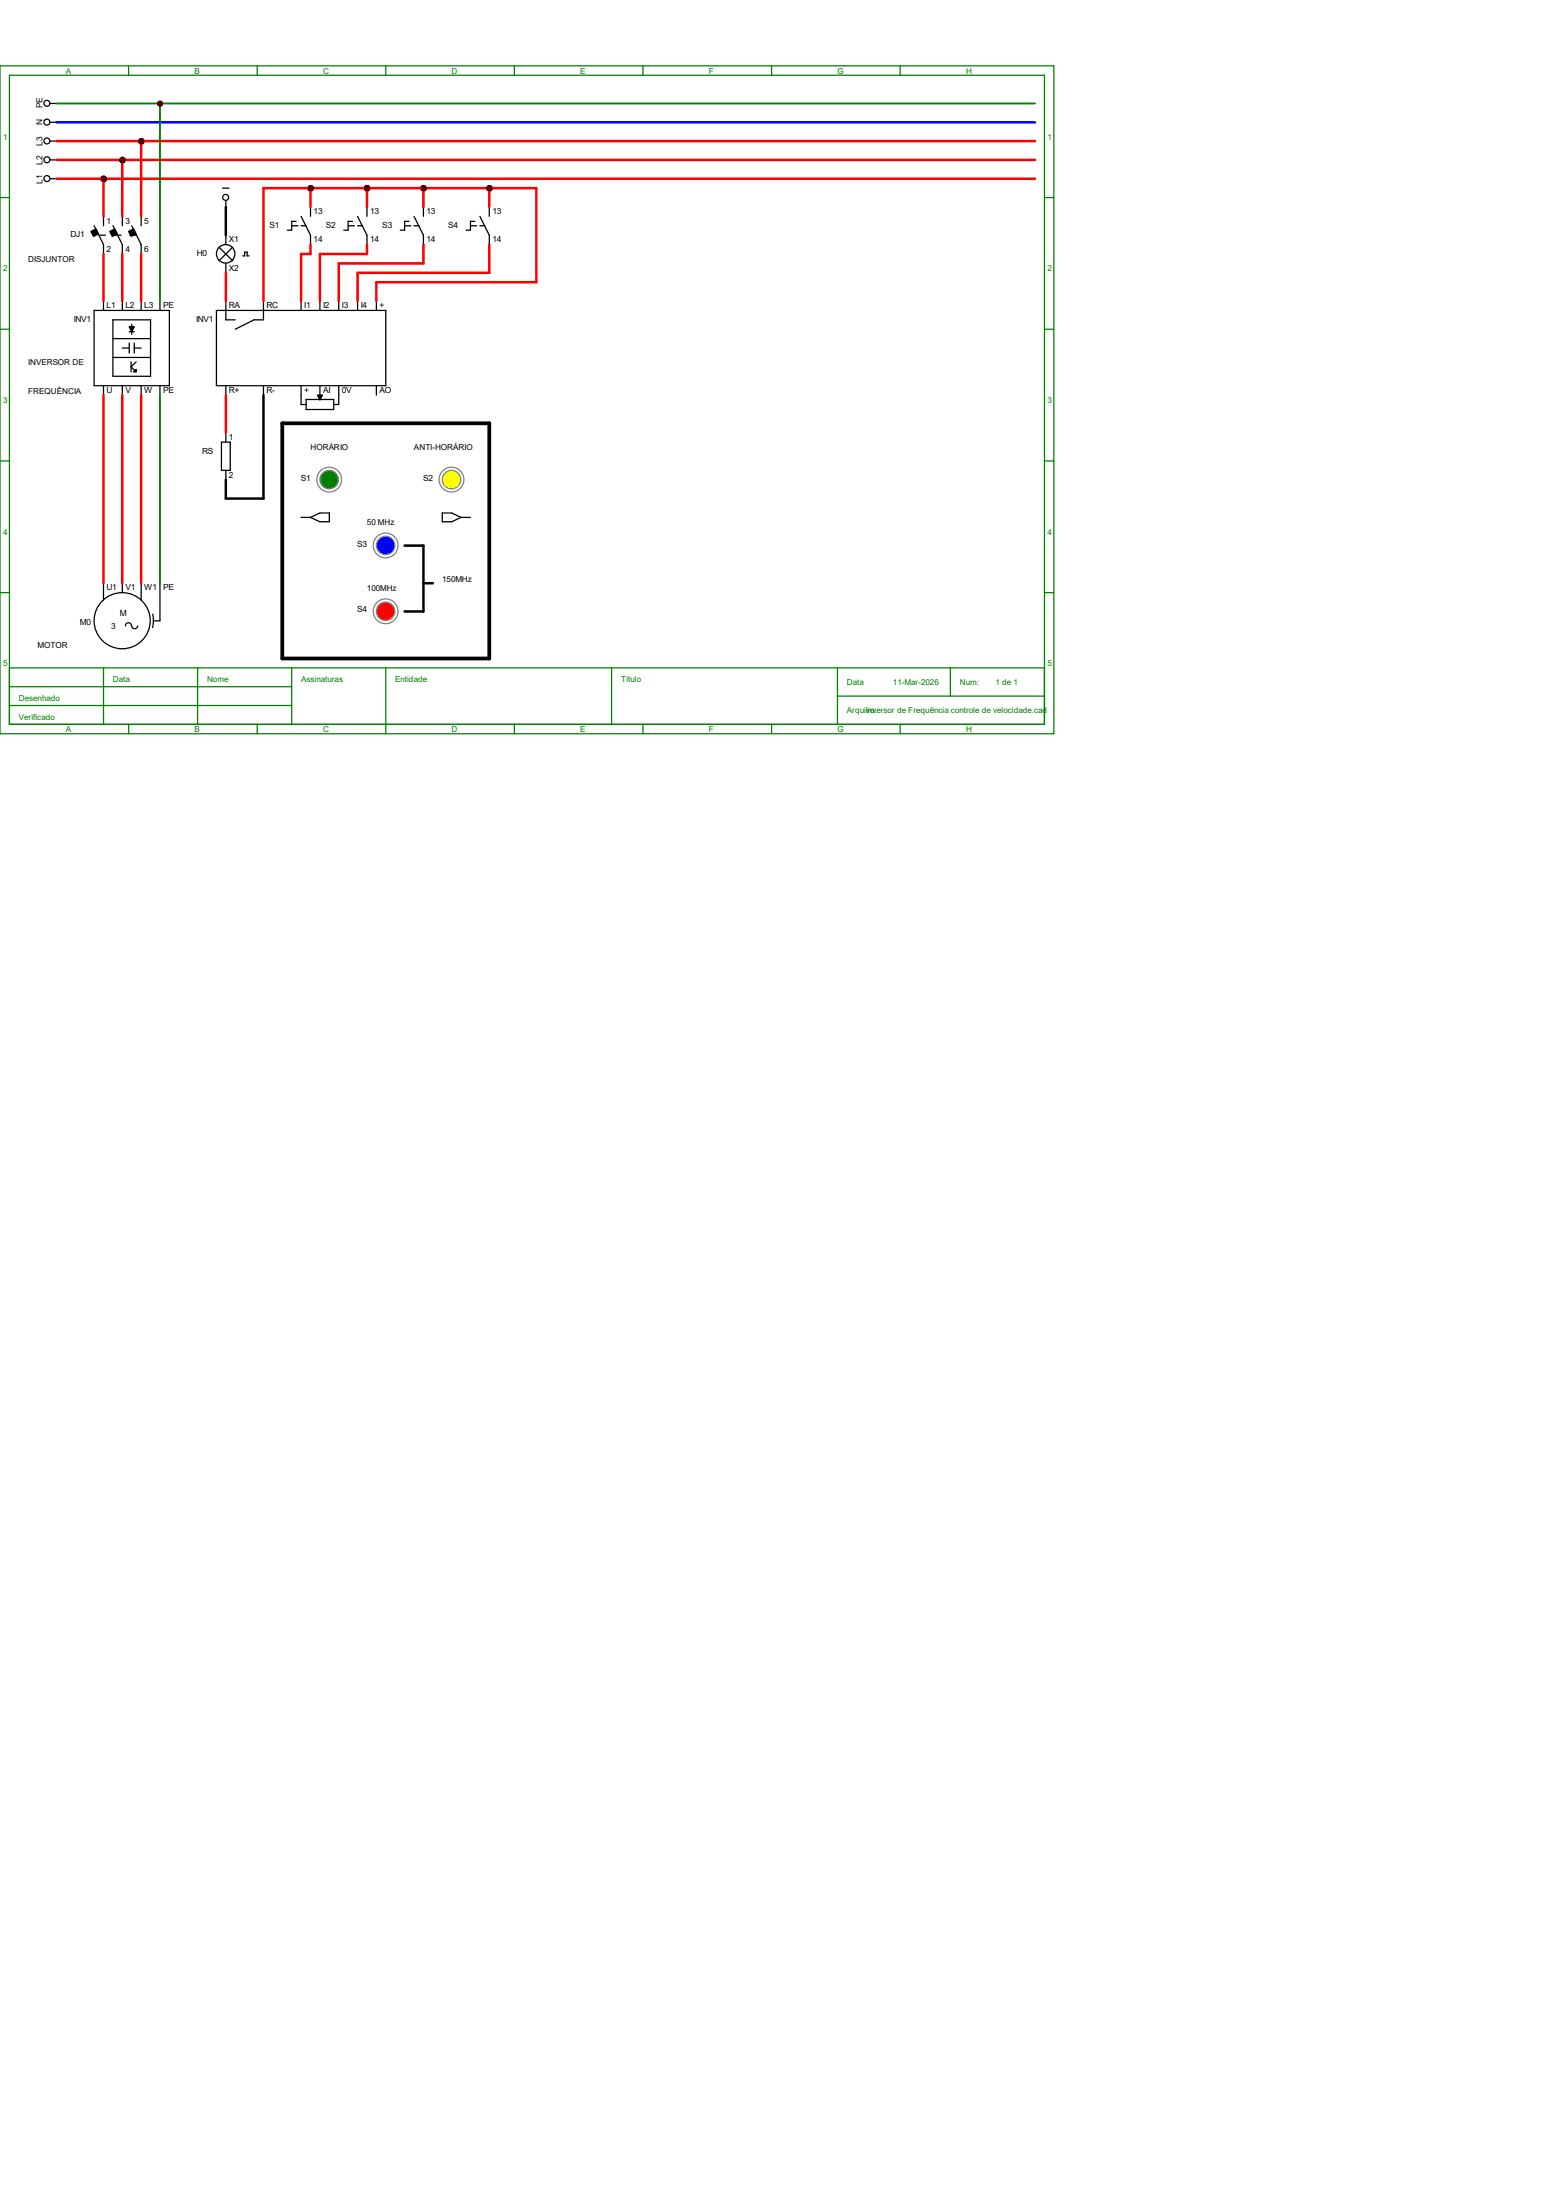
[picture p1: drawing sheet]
<svg xmlns="http://www.w3.org/2000/svg" width="210mm" height="297mm" viewBox="0 0 210 297" stroke-linecap="round" stroke-linejoin="round" font-family="sans-serif">
<g fill="none" stroke="#008000" stroke-width=".17">
<path d="M0 8.9h142.2v90.2h-142.2zM1.3 10.2h139.7v87.6h-139.7zM17.4 8.9v1.3M34.7 8.9v1.3M52.1 8.9v1.3M69.4 8.9v1.3M86.8 8.9v1.3M104.1 8.9v1.3M121.5 8.9v1.3M0 26.7h1.3M141 26.7h1.2M0 44.4h1.3"/>
<path d="M141 44.4h1.2M0 62.2h1.3M141 62.2h1.2M0 80h1.3M1.3 90.2h139.7M1.3 92.7h38.1M1.3 95.2h38.1M14 90.2v7.6M17.4 97.8v1.3M26.7 90.2v7.6M34.7 97.8v1.3M39.4 90.2v7.6"/>
<path d="M52.1 90.2v8.9M69.4 97.8v1.3M82.5 90.2v7.6M86.8 97.8v1.3M104.1 97.8v1.3M113 94h28M113 90.2v7.6M121.5 97.8v1.3M128.3 90.2v3.8M141 80h1.2"/>
</g>
<g fill="none" stroke="#000" stroke-width=".17">
<path d="M6.8 19h.8M6.8 16.5h.8M6.8 14h.8M6.8 24.1h.8M6.8 21.6h.8M12.7 30.5l1.3 2.5v1.3M13.4 31.7h.8M14 29.2v1.3M15.2 30.5l1.3 2.5v1.3M15.5 31.7h.8M16.5 29.2v1.3M17.5 31.7h.9"/>
<path d="M17.8 30.5l1.2 2.5v1.3M19 29.2v1.3M12.7 41.9h10.2v10.2h-10.2zM14 40.6v1.3M14 52.1v1.2M15.2 43.2h5.1v7.6h-5.1zM15.2 45.7h5.1M15.2 48.3h5.1M16.5 40.6v1.3M16.5 52.1v1.2M16.5 47h.9M17.4 44.8h.7"/>
<path d="M17.4 46.3v1.4M17.7 48.9v1.3M17.8 43.8v1.3M18.1 46.3v1.4M18.1 47h.9M18.4 48.9l-.7 .6 .7 .7M19 40.6v1.3M19 52.1v1.2M21.6 40.6v1.3M21.6 52.1v1.2M29.2 41.9h22.9v10.2h-22.9zM30.5 40.6v2.6h1.2"/>
<path d="M30.5 52.1v1.2M35.6 40.6v2.6h-1.3l-2.6 1.2M35.6 52.1v1.2M40.6 40.6v1.3M40.6 52.1v2.5h.7M41.3 53.9h3.7v1.4h-3.7zM43.2 40.6v1.3M43.2 52.1v1.8M45.7 40.6v1.3M45.7 52.1v2.5h-.7M48.3 40.6v1.3M50.8 40.6v1.3"/>
<path d="M50.8 52.1v1.2M14 78.7v2.3M16.5 78.7v1.3M19 78.7v2.3M21.6 78.7v5.1h-.9M17.7 84.5a.4 .4 0 0 0-.4-.4 .4 .4 0 0 0-.4 .4M18.6 84.5a.4 .4 0 0 1-.4 .4 .4 .4 0 0 1-.4-.4M20.6 82.9l.1 .9-.1 .9"/>
<circle cx="6.3" cy="13.9" r=".4"/>
<circle cx="6.3" cy="19" r=".4"/>
<circle cx="6.3" cy="16.5" r=".4"/>
<circle cx="6.3" cy="24.1" r=".4"/>
<circle cx="6.3" cy="21.6" r=".4"/>
<circle cx="16.5" cy="83.8" r="3.8"/>
</g>
<g fill="#000" stroke="#000" stroke-width=".17">
<path d="M17.4 44.1h.7l-.3 .7zM18 50.2l.4-.3v.3z"/>
<path d="M12.3 31.2l.7-.3 .3 .7-.7 .3z" fill-rule="evenodd"/>
<path d="M14.8 31.2l.7-.3 .3 .7-.6 .3z" fill-rule="evenodd"/>
<path d="M17.4 31.2l.6-.3 .4 .7-.7 .3z" fill-rule="evenodd"/>
<path d="M42.8 53.3h.7l-.3 .7z" fill-rule="evenodd"/>
</g>
<g fill="#f00" stroke="#800000" stroke-width=".17">
<circle cx="21.6" cy="14" r=".28"/>
<circle cx="14" cy="24.2" r=".28"/>
<circle cx="16.5" cy="21.6" r=".28"/>
<circle cx="19.1" cy="19.1" r=".28"/>
</g>
<g fill="none" stroke="#000" stroke-width=".17">
<path d="M39.4 30.5h.8M40 29.9h-.6v1.2h-.6M40.6 29.2l1.3 2.5v1.3M40.6 30.5h.7M41.9 27.9v1.3M47 30.5h.8M47.6 29.9h-.6v1.2h-.6M48.3 30.5h.6M48.3 29.2l1.2 2.5v1.3M49.5 27.9v1.3M54.6 30.5h.9M55.2 29.9h-.6v1.2h-.6"/>
<path d="M55.9 30.5h.7M55.9 29.2l1.2 2.5v1.3M57.1 27.9v1.3M63.5 30.5h.8M64.1 29.9h-.6v1.2h-.6M64.8 30.5h.6M64.8 29.2l1.2 2.5v1.3M66 27.9v1.3"/>
</g>
<g fill="#f00" stroke="#800000" stroke-width=".17">
<circle cx="41.9" cy="25.4" r=".28"/>
<circle cx="49.6" cy="25.4" r=".28"/>
<circle cx="57.2" cy="25.4" r=".28"/>
<circle cx="66.1" cy="25.4" r=".28"/>
</g>
<g fill="none" stroke="#000" stroke-width=".17">
<path d="M29.5 33.4l1.9 1.8M30.1 25.4h.8M30.5 27.1v.8M30.5 31.7v1.3M30.5 35.6v1.2M31.4 33.4l-1.9 1.8M32.8 34.5h.2v-.5h.4v.5h.2M29.9 59.7h1.2v3.8h-1.2zM30.5 58.4v1.3M30.5 63.5v1.3"/>
<circle cx="30.5" cy="34.3" r="1.25"/>
<circle cx="30.5" cy="26.6" r=".4"/>
</g>
<circle cx="44.4" cy="64.7" r="1.67" fill="none" stroke="#808080" stroke-width=".17"/>
<circle cx="44.4" cy="64.7" r="1.25" fill="#008000" stroke="#808080" stroke-width=".17"/>
<circle cx="60.9" cy="64.7" r="1.67" fill="none" stroke="#808080" stroke-width=".17"/>
<circle cx="60.9" cy="64.7" r="1.25" fill="#ff0" stroke="#808080" stroke-width=".17"/>
<circle cx="52" cy="73.6" r="1.67" fill="none" stroke="#808080" stroke-width=".17"/>
<circle cx="52" cy="73.6" r="1.25" fill="#00f" stroke="#808080" stroke-width=".17"/>
<circle cx="52" cy="82.5" r="1.67" fill="none" stroke="#808080" stroke-width=".17"/>
<circle cx="52" cy="82.5" r="1.25" fill="#f00" stroke="#808080" stroke-width=".17"/>
<path d="M38.1 57.1h27.9v31.8h-27.9z" fill="none" stroke="#000" stroke-width=".51"/>
<path d="M40.6 69.8h1.3M41.9 69.8l1.3-.5h1.2v1.1h-1.2zM59.7 69.3h1.3l1.2 .5-1.2 .6h-1.3zM62.2 69.8h1.3" fill="none" stroke="#000" stroke-width=".17"/>
<circle cx="21.6" cy="14" r=".28" fill="#f00" stroke="#800000" stroke-width=".25"/>
<g fill="#f00" stroke="#800000" stroke-width=".34">
<circle cx="14" cy="24.2" r=".28"/>
<circle cx="16.5" cy="21.6" r=".28"/>
<circle cx="19.1" cy="19.1" r=".28"/>
<circle cx="41.9" cy="25.4" r=".28"/>
<circle cx="49.6" cy="25.4" r=".28"/>
<circle cx="57.2" cy="25.4" r=".28"/>
<circle cx="66.1" cy="25.4" r=".28"/>
</g>
<g fill="none" stroke="#f00" stroke-width=".34">
<path d="M7.6 19h132.1M19 19v10.2M7.6 24.1h132.1M7.6 21.6h132.1M14 24.1v5.1M14 34.3v6.3M16.5 21.6v7.6M16.5 34.3v6.3M19 34.3v6.3M30.5 36.8v3.8M41.9 33v1.3h-1.3v6.3M41.9 25.4v2.5"/>
<path d="M49.5 33v1.3h-6.3v6.3M49.5 25.4v2.5M57.1 33v2.6h-11.4v5M57.1 25.4v2.5M66 33v3.8h-17.7v3.8M66 25.4v2.5M14 53.3v25.4M16.5 53.3v25.4M19 53.3v25.4M30.5 53.3v5.1M35.6 40.6v-15.2h36.8v12.7h-21.6v2.5"/>
</g>
<path d="M7.6 16.5h132.1" fill="none" stroke="#00f" stroke-width=".34"/>
<path d="M7.6 14h132.1M21.6 14v26.6M21.6 53.3v25.4" fill="none" stroke="#008000" stroke-width=".25"/>
<circle cx="21.6" cy="14" r=".28" fill="#800000" stroke="#800000" stroke-width=".25"/>
<g fill="#800000" stroke="#800000" stroke-width=".34">
<circle cx="14" cy="24.2" r=".28"/>
<circle cx="16.5" cy="21.6" r=".28"/>
<circle cx="19.1" cy="19.1" r=".28"/>
<circle cx="41.9" cy="25.4" r=".28"/>
<circle cx="49.6" cy="25.4" r=".28"/>
<circle cx="57.2" cy="25.4" r=".28"/>
<circle cx="66.1" cy="25.4" r=".28"/>
</g>
<path d="M30.5 27.9v3.8M35.6 53.3v14h-5.1v-2.5M54.6 73.7h2.5v8.8h-2.5M57.1 78.7h1.3" fill="none" stroke="#000" stroke-width=".34"/>
<g font-size="1.1" fill="#008000">
<text x="8.9" y="9.9">A</text>
<text x="26.2" y="9.9">B</text>
<text x="43.6" y="9.9">C</text>
<text x="61" y="9.9">D</text>
<text x="78.3" y="9.9">E</text>
<text x="95.7" y="9.9">F</text>
<text x="113" y="9.9">G</text>
<text x="130.4" y="9.9">H</text>
<text x=".4" y="18.8">1</text>
<text x="141.4" y="18.8">1</text>
<text x=".4" y="36.6">2</text>
<text x="141.4" y="36.6">2</text>
<text x=".4" y="54.4">3</text>
<text x="141.4" y="54.4">3</text>
<text x=".4" y="72.2">4</text>
<text x="141.4" y="72.2">4</text>
<text x=".4" y="90">5</text>
<text x="141.4" y="90">5</text>
<text x="2.5" y="94.6">Desenhado</text>
<text x="15.2" y="92.1">Data</text>
<text x="27.9" y="92.1">Nome</text>
<text x="40.6" y="92.1">Assinaturas</text>
<text x="53.3" y="92.1">Entidade</text>
<text x="83.8" y="92.1">Título</text>
<text x="114.3" y="92.5">Data</text>
<text x="120.5" y="92.5">11-Mar-2026</text>
<text x="129.5" y="92.5">Num:</text>
<text x="134.4" y="92.5">1 de 1</text>
<text x="2.5" y="97.2">Verificado</text>
<text x="8.9" y="98.8">A</text>
<text x="26.2" y="98.8">B</text>
<text x="43.6" y="98.8">C</text>
<text x="61" y="98.8">D</text>
<text x="78.3" y="98.8">E</text>
<text x="95.7" y="98.8">F</text>
<text x="113" y="98.8">G</text>
<text x="114.3" y="96.3">Arquivo:</text>
<text x="116.9" y="96.3">Inversor de Frequência controle de velocidade.cad</text>
<text x="130.4" y="98.8">H</text>
</g>
<g font-size="1.1">
<text x="5.7" y="16.8" transform="rotate(-90 5.7 16.8)">N</text>
<text x="5.7" y="14.6" transform="rotate(-90 5.7 14.6)">PE</text>
<text x="5.7" y="22.3" transform="rotate(-90 5.7 22.3)">L2</text>
<text x="5.7" y="19.7" transform="rotate(-90 5.7 19.7)">L3</text>
<text x="5.7" y="24.8" transform="rotate(-90 5.7 24.8)">L1</text>
<text x="42.3" y="28.9">13</text>
<text x="50" y="28.9">13</text>
<text x="57.6" y="28.9">13</text>
<text x="66.5" y="28.9">13</text>
<text x="3.8" y="35.3">DISJUNTOR</text>
<text x="9.5" y="32">DJ1</text>
<text x="14.4" y="30.2">1</text>
<text x="14.4" y="34">2</text>
<text x="16.9" y="30.2">3</text>
<text x="16.9" y="34">4</text>
<text x="19.5" y="30.2">5</text>
<text x="19.5" y="34">6</text>
<text x="26.6" y="34.6">H0</text>
<text x="30.9" y="32.7">X1</text>
<text x="36.4" y="30.8">S1</text>
<text x="42.3" y="32.7">14</text>
<text x="44" y="30.8">S2</text>
<text x="50" y="32.7">14</text>
<text x="51.6" y="30.8">S3</text>
<text x="57.6" y="32.7">14</text>
<text x="60.5" y="30.8">S4</text>
<text x="66.5" y="32.7">14</text>
<text x="14.4" y="41.6">L1</text>
<text x="16.9" y="41.6">L2</text>
<text x="19.5" y="41.6">L3</text>
<text x="22" y="41.6">PE</text>
<text x="30.9" y="41.6">RA</text>
<text x="30.9" y="36.5">X2</text>
<text x="36" y="41.6">RC</text>
<text x="41.1" y="41.6">I1</text>
<text x="43.6" y="41.6">I2</text>
<text x="46.1" y="41.6">I3</text>
<text x="48.7" y="41.6">I4</text>
<text x="51.2" y="41.6">+</text>
<text x="9.9" y="43.5">INV1</text>
<text x="26.5" y="43.5">INV1</text>
<text x="3.8" y="49.3">INVERSOR DE</text>
<text x="3.8" y="53.1">FREQUÊNCIA</text>
<text x="14.4" y="53">U</text>
<text x="16.9" y="53">V</text>
<text x="19.5" y="53">W</text>
<text x="22" y="53">PE</text>
<text x="30.9" y="53">R+</text>
<text x="36" y="53">R-</text>
<text x="41.1" y="53">+</text>
<text x="43.6" y="53">AI</text>
<text x="46.1" y="53">0V</text>
<text x="51.2" y="53">AO</text>
<text x="30.9" y="59.4">1</text>
<text x="27.3" y="61.3">RS</text>
<text x="30.9" y="64.5">2</text>
<text x="40.6" y="64.9">S1</text>
<text x="41.9" y="60.7">HORÁRIO</text>
<text x="55.9" y="60.7">ANTI-HORÁRIO</text>
<text x="57.1" y="64.9">S2</text>
<text x="49.5" y="70.9">50 MHz</text>
<text x="48.2" y="73.8">S3</text>
<text x="14.4" y="79.7">U1</text>
<text x="16.2" y="83.1">M</text>
<text x="16.9" y="79.7">V1</text>
<text x="19.5" y="79.7">W1</text>
<text x="22" y="79.7">PE</text>
<text x="48.2" y="82.7">S4</text>
<text x="49.5" y="79.8">100MHz</text>
<text x="59.7" y="78.5">150MHz</text>
<text x="5.1" y="87.4">MOTOR</text>
<text x="10.8" y="84.4">M0</text>
<text x="15" y="85">3</text>
</g>
</svg>
